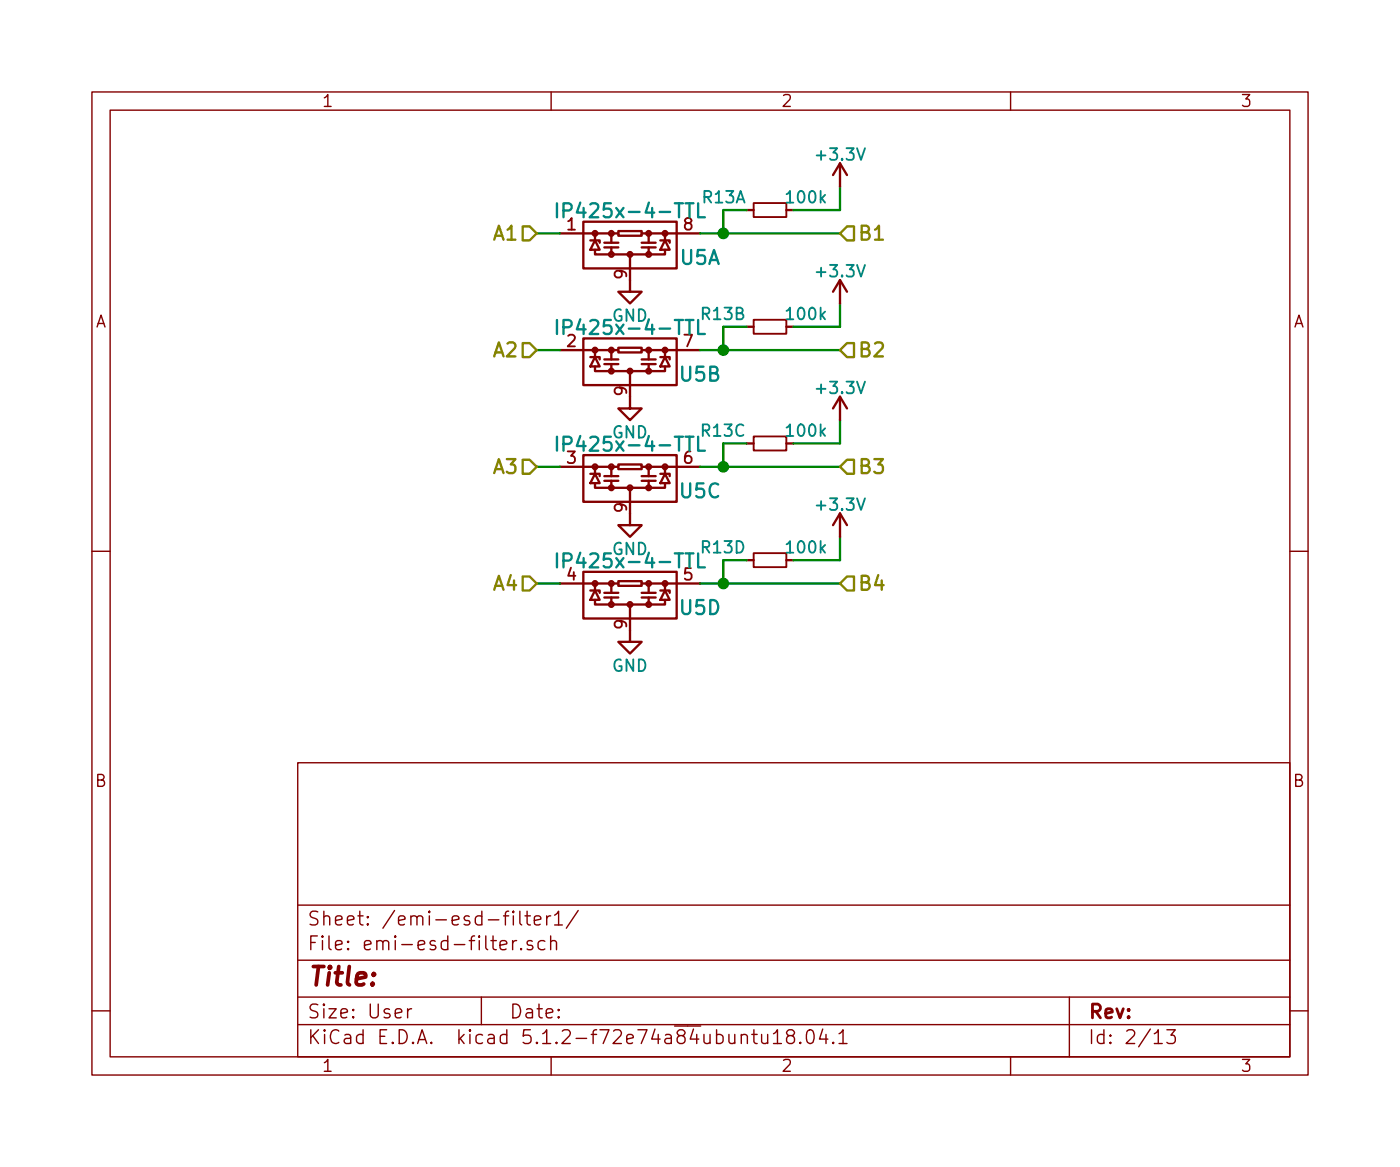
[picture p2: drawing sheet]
EESchema Schematic File Version 2
LIBS:power
LIBS:device
LIBS:switches
LIBS:relays
LIBS:motors
LIBS:transistors
LIBS:conn
LIBS:linear
LIBS:regul
LIBS:74xx
LIBS:cmos4000
LIBS:adc-dac
LIBS:memory
LIBS:xilinx
LIBS:microcontrollers
LIBS:dsp
LIBS:microchip
LIBS:analog_switches
LIBS:motorola
LIBS:texas
LIBS:intel
LIBS:audio
LIBS:interface
LIBS:digital-audio
LIBS:philips
LIBS:display
LIBS:cypress
LIBS:siliconi
LIBS:opto
LIBS:atmel
LIBS:contrib
LIBS:valves
LIBS:pkl_conn
LIBS:pkl_cypress
LIBS:pkl_device
LIBS:pkl_ftdi
LIBS:pkl_lattice
LIBS:pkl_linear
LIBS:pkl_logos
LIBS:pkl_maxim
LIBS:pkl_memory
LIBS:pkl_misc
LIBS:pkl_molex
LIBS:pkl_power
LIBS:pkl_sensor
LIBS:pkl_silabs
LIBS:pkl_tag_connect
LIBS:pkl_texas
LIBS:bm1-cache
EELAYER 25 0
EELAYER END
$Descr User 6000 5000
encoding utf-8
Sheet 2 13
Title ""
Date ""
Rev ""
Comp ""
Comment1 ""
Comment2 ""
Comment3 ""
Comment4 ""
$EndDescr
$Comp
L IP425x-4-TTL U5
U 1 1
P 2700 1000
AR Path="/59F8EB91/59F8F7CA" Ref="U5"  Part="1" 
AR Path="/59FB1E27/59F8F7CA" Ref="U9"  Part="1" 
AR Path="/5A08EC0B/59F8F7CA" Ref="U13"  Part="1" 
AR Path="/5A096814/59F8F7CA" Ref="U14"  Part="1" 
AR Path="/5A096911/59F8F7CA" Ref="U15"  Part="1" 
AR Path="/5A096EA5/59F8F7CA" Ref="U16"  Part="1" 
AR Path="/59F94D6F/59F8F7CA" Ref="U6"  Part="1" 
AR Path="/59F979D8/59F8F7CA" Ref="U7"  Part="1" 
AR Path="/59FB1D1A/59F8F7CA" Ref="U8"  Part="1" 
AR Path="/59FB1F34/59F8F7CA" Ref="U10"  Part="1" 
AR Path="/59FB2104/59F8F7CA" Ref="U11"  Part="1" 
AR Path="/59FB4AD5/59F8F7CA" Ref="U12"  Part="1" 
F 0 "U5" H 3000 900 60  0000 C CNN
F 1 "IP425x-4-TTL" H 2700 1100 60  0000 C CNN
F 2 "pkl_housings_dfn_qfn:DFN-8-1EP_1.35x1.7mm_Pitch0.4mm" H 2700 1000 60  0001 C CNN
F 3 "" H 2700 1000 60  0001 C CNN
F 4 "ANY" H 2700 1000 60  0001 C CNN "Source"
	1    2700 1000
	1    0    0    -1  
$EndComp
$Comp
L IP425x-4-TTL U5
U 2 1
P 2700 1500
AR Path="/59F8EB91/59F8F7D1" Ref="U5"  Part="2" 
AR Path="/59FB1E27/59F8F7D1" Ref="U9"  Part="2" 
AR Path="/5A08EC0B/59F8F7D1" Ref="U13"  Part="2" 
AR Path="/5A096814/59F8F7D1" Ref="U14"  Part="2" 
AR Path="/5A096911/59F8F7D1" Ref="U15"  Part="2" 
AR Path="/5A096EA5/59F8F7D1" Ref="U16"  Part="2" 
AR Path="/59F94D6F/59F8F7D1" Ref="U6"  Part="2" 
AR Path="/59F979D8/59F8F7D1" Ref="U7"  Part="2" 
AR Path="/59FB1D1A/59F8F7D1" Ref="U8"  Part="2" 
AR Path="/59FB1F34/59F8F7D1" Ref="U10"  Part="2" 
AR Path="/59FB2104/59F8F7D1" Ref="U11"  Part="2" 
AR Path="/59FB4AD5/59F8F7D1" Ref="U12"  Part="2" 
F 0 "U5" H 3000 1400 60  0000 C CNN
F 1 "IP425x-4-TTL" H 2700 1600 60  0000 C CNN
F 2 "pkl_housings_dfn_qfn:DFN-8-1EP_1.35x1.7mm_Pitch0.4mm" H 2700 1500 60  0001 C CNN
F 3 "" H 2700 1500 60  0001 C CNN
F 4 "ANY" H 2700 1500 60  0001 C CNN "Source"
	2    2700 1500
	1    0    0    -1  
$EndComp
$Comp
L GND #PWR52
U 1 1
P 2700 1200
AR Path="/59F8EB91/59F8F7D8" Ref="#PWR52"  Part="1" 
AR Path="/59FB1E27/59F8F7D8" Ref="#PWR84"  Part="1" 
AR Path="/5A08EC0B/59F8F7D8" Ref="#PWR116"  Part="1" 
AR Path="/5A096814/59F8F7D8" Ref="#PWR124"  Part="1" 
AR Path="/5A096911/59F8F7D8" Ref="#PWR132"  Part="1" 
AR Path="/5A096EA5/59F8F7D8" Ref="#PWR140"  Part="1" 
AR Path="/59F94D6F/59F8F7D8" Ref="#PWR60"  Part="1" 
AR Path="/59F979D8/59F8F7D8" Ref="#PWR68"  Part="1" 
AR Path="/59FB1D1A/59F8F7D8" Ref="#PWR76"  Part="1" 
AR Path="/59FB1F34/59F8F7D8" Ref="#PWR92"  Part="1" 
AR Path="/59FB2104/59F8F7D8" Ref="#PWR100"  Part="1" 
AR Path="/59FB4AD5/59F8F7D8" Ref="#PWR108"  Part="1" 
F 0 "#PWR52" H 2700 950 50  0001 C CNN
F 1 "GND" H 2700 1050 50  0000 C CNN
F 2 "" H 2700 1200 50  0001 C CNN
F 3 "" H 2700 1200 50  0001 C CNN
	1    2700 1200
	-1   0    0    -1  
$EndComp
$Comp
L GND #PWR53
U 1 1
P 2700 1700
AR Path="/59F8EB91/59F8F7DE" Ref="#PWR53"  Part="1" 
AR Path="/59FB1E27/59F8F7DE" Ref="#PWR85"  Part="1" 
AR Path="/5A08EC0B/59F8F7DE" Ref="#PWR117"  Part="1" 
AR Path="/5A096814/59F8F7DE" Ref="#PWR125"  Part="1" 
AR Path="/5A096911/59F8F7DE" Ref="#PWR133"  Part="1" 
AR Path="/5A096EA5/59F8F7DE" Ref="#PWR141"  Part="1" 
AR Path="/59F94D6F/59F8F7DE" Ref="#PWR61"  Part="1" 
AR Path="/59F979D8/59F8F7DE" Ref="#PWR69"  Part="1" 
AR Path="/59FB1D1A/59F8F7DE" Ref="#PWR77"  Part="1" 
AR Path="/59FB1F34/59F8F7DE" Ref="#PWR93"  Part="1" 
AR Path="/59FB2104/59F8F7DE" Ref="#PWR101"  Part="1" 
AR Path="/59FB4AD5/59F8F7DE" Ref="#PWR109"  Part="1" 
F 0 "#PWR53" H 2700 1450 50  0001 C CNN
F 1 "GND" H 2700 1550 50  0000 C CNN
F 2 "" H 2700 1700 50  0001 C CNN
F 3 "" H 2700 1700 50  0001 C CNN
	1    2700 1700
	-1   0    0    -1  
$EndComp
$Comp
L IP425x-4-TTL U5
U 3 1
P 2700 2000
AR Path="/59F8EB91/59F8F7E4" Ref="U5"  Part="3" 
AR Path="/59FB1E27/59F8F7E4" Ref="U9"  Part="3" 
AR Path="/5A08EC0B/59F8F7E4" Ref="U13"  Part="3" 
AR Path="/5A096814/59F8F7E4" Ref="U14"  Part="3" 
AR Path="/5A096911/59F8F7E4" Ref="U15"  Part="3" 
AR Path="/5A096EA5/59F8F7E4" Ref="U16"  Part="3" 
AR Path="/59F94D6F/59F8F7E4" Ref="U6"  Part="3" 
AR Path="/59F979D8/59F8F7E4" Ref="U7"  Part="3" 
AR Path="/59FB1D1A/59F8F7E4" Ref="U8"  Part="3" 
AR Path="/59FB1F34/59F8F7E4" Ref="U10"  Part="3" 
AR Path="/59FB2104/59F8F7E4" Ref="U11"  Part="3" 
AR Path="/59FB4AD5/59F8F7E4" Ref="U12"  Part="3" 
F 0 "U5" H 3000 1900 60  0000 C CNN
F 1 "IP425x-4-TTL" H 2700 2100 60  0000 C CNN
F 2 "pkl_housings_dfn_qfn:DFN-8-1EP_1.35x1.7mm_Pitch0.4mm" H 2700 2000 60  0001 C CNN
F 3 "" H 2700 2000 60  0001 C CNN
F 4 "ANY" H 2700 2000 60  0001 C CNN "Source"
	3    2700 2000
	1    0    0    -1  
$EndComp
$Comp
L IP425x-4-TTL U5
U 4 1
P 2700 2500
AR Path="/59F8EB91/59F8F7EB" Ref="U5"  Part="4" 
AR Path="/59FB1E27/59F8F7EB" Ref="U9"  Part="4" 
AR Path="/5A08EC0B/59F8F7EB" Ref="U13"  Part="4" 
AR Path="/5A096814/59F8F7EB" Ref="U14"  Part="4" 
AR Path="/5A096911/59F8F7EB" Ref="U15"  Part="4" 
AR Path="/5A096EA5/59F8F7EB" Ref="U16"  Part="4" 
AR Path="/59F94D6F/59F8F7EB" Ref="U6"  Part="4" 
AR Path="/59F979D8/59F8F7EB" Ref="U7"  Part="4" 
AR Path="/59FB1D1A/59F8F7EB" Ref="U8"  Part="4" 
AR Path="/59FB1F34/59F8F7EB" Ref="U10"  Part="4" 
AR Path="/59FB2104/59F8F7EB" Ref="U11"  Part="4" 
AR Path="/59FB4AD5/59F8F7EB" Ref="U12"  Part="4" 
F 0 "U5" H 3000 2400 60  0000 C CNN
F 1 "IP425x-4-TTL" H 2700 2600 60  0000 C CNN
F 2 "pkl_housings_dfn_qfn:DFN-8-1EP_1.35x1.7mm_Pitch0.4mm" H 2700 2500 60  0001 C CNN
F 3 "" H 2700 2500 60  0001 C CNN
F 4 "ANY" H 2700 2500 60  0001 C CNN "Source"
	4    2700 2500
	1    0    0    -1  
$EndComp
$Comp
L GND #PWR54
U 1 1
P 2700 2200
AR Path="/59F8EB91/59F8F7F2" Ref="#PWR54"  Part="1" 
AR Path="/59FB1E27/59F8F7F2" Ref="#PWR86"  Part="1" 
AR Path="/5A08EC0B/59F8F7F2" Ref="#PWR118"  Part="1" 
AR Path="/5A096814/59F8F7F2" Ref="#PWR126"  Part="1" 
AR Path="/5A096911/59F8F7F2" Ref="#PWR134"  Part="1" 
AR Path="/5A096EA5/59F8F7F2" Ref="#PWR142"  Part="1" 
AR Path="/59F94D6F/59F8F7F2" Ref="#PWR62"  Part="1" 
AR Path="/59F979D8/59F8F7F2" Ref="#PWR70"  Part="1" 
AR Path="/59FB1D1A/59F8F7F2" Ref="#PWR78"  Part="1" 
AR Path="/59FB1F34/59F8F7F2" Ref="#PWR94"  Part="1" 
AR Path="/59FB2104/59F8F7F2" Ref="#PWR102"  Part="1" 
AR Path="/59FB4AD5/59F8F7F2" Ref="#PWR110"  Part="1" 
F 0 "#PWR54" H 2700 1950 50  0001 C CNN
F 1 "GND" H 2700 2050 50  0000 C CNN
F 2 "" H 2700 2200 50  0001 C CNN
F 3 "" H 2700 2200 50  0001 C CNN
	1    2700 2200
	-1   0    0    -1  
$EndComp
$Comp
L GND #PWR55
U 1 1
P 2700 2700
AR Path="/59F8EB91/59F8F7F8" Ref="#PWR55"  Part="1" 
AR Path="/59FB1E27/59F8F7F8" Ref="#PWR87"  Part="1" 
AR Path="/5A08EC0B/59F8F7F8" Ref="#PWR119"  Part="1" 
AR Path="/5A096814/59F8F7F8" Ref="#PWR127"  Part="1" 
AR Path="/5A096911/59F8F7F8" Ref="#PWR135"  Part="1" 
AR Path="/5A096EA5/59F8F7F8" Ref="#PWR143"  Part="1" 
AR Path="/59F94D6F/59F8F7F8" Ref="#PWR63"  Part="1" 
AR Path="/59F979D8/59F8F7F8" Ref="#PWR71"  Part="1" 
AR Path="/59FB1D1A/59F8F7F8" Ref="#PWR79"  Part="1" 
AR Path="/59FB1F34/59F8F7F8" Ref="#PWR95"  Part="1" 
AR Path="/59FB2104/59F8F7F8" Ref="#PWR103"  Part="1" 
AR Path="/59FB4AD5/59F8F7F8" Ref="#PWR111"  Part="1" 
F 0 "#PWR55" H 2700 2450 50  0001 C CNN
F 1 "GND" H 2700 2550 50  0000 C CNN
F 2 "" H 2700 2700 50  0001 C CNN
F 3 "" H 2700 2700 50  0001 C CNN
	1    2700 2700
	-1   0    0    -1  
$EndComp
Wire Wire Line
	2400 1000 2300 1000
Wire Wire Line
	2400 1500 2300 1500
Wire Wire Line
	2400 2000 2300 2000
Wire Wire Line
	2400 2500 2300 2500
Wire Wire Line
	3000 1000 3100 1000
Wire Wire Line
	3100 1000 3600 1000
Wire Wire Line
	3000 1500 3600 1500
Wire Wire Line
	3000 2000 3600 2000
Wire Wire Line
	3000 2500 3600 2500
Text HLabel 2300 1000 0    60   Input ~ 0
A1
Text HLabel 2300 1500 0    60   Input ~ 0
A2
Text HLabel 2300 2000 0    60   Input ~ 0
A3
Text HLabel 2300 2500 0    60   Input ~ 0
A4
Text HLabel 3600 1000 2    60   Input ~ 0
B1
Text HLabel 3600 1500 2    60   Input ~ 0
B2
Text HLabel 3600 2000 2    60   Input ~ 0
B3
Text HLabel 3600 2500 2    60   Input ~ 0
B4
$Comp
L pkl_R4_Small R13
U 1 1
P 3300 900
AR Path="/59F8EB91/5A05C819" Ref="R13"  Part="1" 
AR Path="/59FB1E27/5A05C819" Ref="R17"  Part="1" 
AR Path="/5A08EC0B/5A05C819" Ref="R21"  Part="1" 
AR Path="/5A096814/5A05C819" Ref="R22"  Part="1" 
AR Path="/5A096911/5A05C819" Ref="R23"  Part="1" 
AR Path="/5A096EA5/5A05C819" Ref="R24"  Part="1" 
AR Path="/59F94D6F/5A05C819" Ref="R14"  Part="1" 
AR Path="/59F979D8/5A05C819" Ref="R15"  Part="1" 
AR Path="/59FB1D1A/5A05C819" Ref="R16"  Part="1" 
AR Path="/59FB1F34/5A05C819" Ref="R18"  Part="1" 
AR Path="/59FB2104/5A05C819" Ref="R19"  Part="1" 
AR Path="/59FB4AD5/5A05C819" Ref="R20"  Part="1" 
F 0 "R13" V 3350 1000 50  0000 L CNN
F 1 "100k" V 3350 650 50  0000 L CNN
F 2 "pkl_dipol:R_Array_Convex_4x0402" H 3300 900 60  0001 C CNN
F 3 "" H 3300 900 60  0000 C CNN
F 4 "ANY" H 3300 900 60  0001 C CNN "Source"
	1    3300 900 
	0    -1   -1   0   
$EndComp
Wire Wire Line
	3100 1000 3100 900 
Wire Wire Line
	3100 900  3200 900 
Connection ~ 3100 1000
Wire Wire Line
	3400 900  3600 900 
Wire Wire Line
	3600 900  3600 800 
$Comp
L +3.3V #PWR56
U 1 1
P 3600 800
AR Path="/59F8EB91/5A05C9A9" Ref="#PWR56"  Part="1" 
AR Path="/59FB1E27/5A05C9A9" Ref="#PWR88"  Part="1" 
AR Path="/5A08EC0B/5A05C9A9" Ref="#PWR120"  Part="1" 
AR Path="/5A096814/5A05C9A9" Ref="#PWR128"  Part="1" 
AR Path="/5A096911/5A05C9A9" Ref="#PWR136"  Part="1" 
AR Path="/5A096EA5/5A05C9A9" Ref="#PWR144"  Part="1" 
AR Path="/59F94D6F/5A05C9A9" Ref="#PWR64"  Part="1" 
AR Path="/59F979D8/5A05C9A9" Ref="#PWR72"  Part="1" 
AR Path="/59FB1D1A/5A05C9A9" Ref="#PWR80"  Part="1" 
AR Path="/59FB1F34/5A05C9A9" Ref="#PWR96"  Part="1" 
AR Path="/59FB2104/5A05C9A9" Ref="#PWR104"  Part="1" 
AR Path="/59FB4AD5/5A05C9A9" Ref="#PWR112"  Part="1" 
F 0 "#PWR56" H 3600 650 50  0001 C CNN
F 1 "+3.3V" H 3600 940 50  0000 C CNN
F 2 "" H 3600 800 50  0001 C CNN
F 3 "" H 3600 800 50  0001 C CNN
	1    3600 800 
	1    0    0    -1  
$EndComp
$Comp
L pkl_R4_Small R17
U 2 1
P 3300 1400
AR Path="/59FB1E27/5A05CA32" Ref="R17"  Part="2" 
AR Path="/5A08EC0B/5A05CA32" Ref="R21"  Part="2" 
AR Path="/5A096814/5A05CA32" Ref="R22"  Part="2" 
AR Path="/5A096911/5A05CA32" Ref="R23"  Part="2" 
AR Path="/5A096EA5/5A05CA32" Ref="R24"  Part="2" 
AR Path="/59F8EB91/5A05CA32" Ref="R13"  Part="2" 
AR Path="/59F94D6F/5A05CA32" Ref="R14"  Part="2" 
AR Path="/59F979D8/5A05CA32" Ref="R15"  Part="2" 
AR Path="/59FB1D1A/5A05CA32" Ref="R16"  Part="2" 
AR Path="/59FB1F34/5A05CA32" Ref="R18"  Part="2" 
AR Path="/59FB2104/5A05CA32" Ref="R19"  Part="2" 
AR Path="/59FB4AD5/5A05CA32" Ref="R20"  Part="2" 
F 0 "R13" V 3350 1500 50  0000 L CNN
F 1 "100k" V 3350 1150 50  0000 L CNN
F 2 "pkl_dipol:R_Array_Convex_4x0402" H 3300 1400 60  0001 C CNN
F 3 "" H 3300 1400 60  0000 C CNN
F 4 "ANY" H 3300 1400 60  0001 C CNN "Source"
	2    3300 1400
	0    -1   -1   0   
$EndComp
Wire Wire Line
	3100 1500 3100 1400
Wire Wire Line
	3100 1400 3200 1400
Wire Wire Line
	3400 1400 3600 1400
Wire Wire Line
	3600 1400 3600 1300
$Comp
L +3.3V #PWR89
U 1 1
P 3600 1300
AR Path="/59FB1E27/5A05CA3C" Ref="#PWR89"  Part="1" 
AR Path="/5A08EC0B/5A05CA3C" Ref="#PWR121"  Part="1" 
AR Path="/5A096814/5A05CA3C" Ref="#PWR129"  Part="1" 
AR Path="/5A096911/5A05CA3C" Ref="#PWR137"  Part="1" 
AR Path="/5A096EA5/5A05CA3C" Ref="#PWR145"  Part="1" 
AR Path="/59F8EB91/5A05CA3C" Ref="#PWR57"  Part="1" 
AR Path="/59F94D6F/5A05CA3C" Ref="#PWR65"  Part="1" 
AR Path="/59F979D8/5A05CA3C" Ref="#PWR73"  Part="1" 
AR Path="/59FB1D1A/5A05CA3C" Ref="#PWR81"  Part="1" 
AR Path="/59FB1F34/5A05CA3C" Ref="#PWR97"  Part="1" 
AR Path="/59FB2104/5A05CA3C" Ref="#PWR105"  Part="1" 
AR Path="/59FB4AD5/5A05CA3C" Ref="#PWR113"  Part="1" 
F 0 "#PWR57" H 3600 1150 50  0001 C CNN
F 1 "+3.3V" H 3600 1440 50  0000 C CNN
F 2 "" H 3600 1300 50  0001 C CNN
F 3 "" H 3600 1300 50  0001 C CNN
	1    3600 1300
	1    0    0    -1  
$EndComp
$Comp
L pkl_R4_Small R17
U 3 1
P 3300 1900
AR Path="/59FB1E27/5A05CA71" Ref="R17"  Part="3" 
AR Path="/5A08EC0B/5A05CA71" Ref="R21"  Part="3" 
AR Path="/5A096814/5A05CA71" Ref="R22"  Part="3" 
AR Path="/5A096911/5A05CA71" Ref="R23"  Part="3" 
AR Path="/5A096EA5/5A05CA71" Ref="R24"  Part="3" 
AR Path="/59F8EB91/5A05CA71" Ref="R13"  Part="3" 
AR Path="/59F94D6F/5A05CA71" Ref="R14"  Part="3" 
AR Path="/59F979D8/5A05CA71" Ref="R15"  Part="3" 
AR Path="/59FB1D1A/5A05CA71" Ref="R16"  Part="3" 
AR Path="/59FB1F34/5A05CA71" Ref="R18"  Part="3" 
AR Path="/59FB2104/5A05CA71" Ref="R19"  Part="3" 
AR Path="/59FB4AD5/5A05CA71" Ref="R20"  Part="3" 
F 0 "R13" V 3350 2000 50  0000 L CNN
F 1 "100k" V 3350 1650 50  0000 L CNN
F 2 "pkl_dipol:R_Array_Convex_4x0402" H 3300 1900 60  0001 C CNN
F 3 "" H 3300 1900 60  0000 C CNN
F 4 "ANY" H 3300 1900 60  0001 C CNN "Source"
	3    3300 1900
	0    -1   -1   0   
$EndComp
Wire Wire Line
	3100 2000 3100 1900
Wire Wire Line
	3100 1900 3200 1900
Wire Wire Line
	3400 1900 3600 1900
Wire Wire Line
	3600 1900 3600 1800
$Comp
L +3.3V #PWR90
U 1 1
P 3600 1800
AR Path="/59FB1E27/5A05CA7B" Ref="#PWR90"  Part="1" 
AR Path="/5A08EC0B/5A05CA7B" Ref="#PWR122"  Part="1" 
AR Path="/5A096814/5A05CA7B" Ref="#PWR130"  Part="1" 
AR Path="/5A096911/5A05CA7B" Ref="#PWR138"  Part="1" 
AR Path="/5A096EA5/5A05CA7B" Ref="#PWR146"  Part="1" 
AR Path="/59F8EB91/5A05CA7B" Ref="#PWR58"  Part="1" 
AR Path="/59F94D6F/5A05CA7B" Ref="#PWR66"  Part="1" 
AR Path="/59F979D8/5A05CA7B" Ref="#PWR74"  Part="1" 
AR Path="/59FB1D1A/5A05CA7B" Ref="#PWR82"  Part="1" 
AR Path="/59FB1F34/5A05CA7B" Ref="#PWR98"  Part="1" 
AR Path="/59FB2104/5A05CA7B" Ref="#PWR106"  Part="1" 
AR Path="/59FB4AD5/5A05CA7B" Ref="#PWR114"  Part="1" 
F 0 "#PWR58" H 3600 1650 50  0001 C CNN
F 1 "+3.3V" H 3600 1940 50  0000 C CNN
F 2 "" H 3600 1800 50  0001 C CNN
F 3 "" H 3600 1800 50  0001 C CNN
	1    3600 1800
	1    0    0    -1  
$EndComp
$Comp
L pkl_R4_Small R17
U 4 1
P 3300 2400
AR Path="/59FB1E27/5A05CAB1" Ref="R17"  Part="4" 
AR Path="/5A08EC0B/5A05CAB1" Ref="R21"  Part="4" 
AR Path="/5A096814/5A05CAB1" Ref="R22"  Part="4" 
AR Path="/5A096911/5A05CAB1" Ref="R23"  Part="4" 
AR Path="/5A096EA5/5A05CAB1" Ref="R24"  Part="4" 
AR Path="/59F8EB91/5A05CAB1" Ref="R13"  Part="4" 
AR Path="/59F94D6F/5A05CAB1" Ref="R14"  Part="4" 
AR Path="/59F979D8/5A05CAB1" Ref="R15"  Part="4" 
AR Path="/59FB1D1A/5A05CAB1" Ref="R16"  Part="4" 
AR Path="/59FB1F34/5A05CAB1" Ref="R18"  Part="4" 
AR Path="/59FB2104/5A05CAB1" Ref="R19"  Part="4" 
AR Path="/59FB4AD5/5A05CAB1" Ref="R20"  Part="4" 
F 0 "R13" V 3350 2500 50  0000 L CNN
F 1 "100k" V 3350 2150 50  0000 L CNN
F 2 "pkl_dipol:R_Array_Convex_4x0402" H 3300 2400 60  0001 C CNN
F 3 "" H 3300 2400 60  0000 C CNN
F 4 "ANY" H 3300 2400 60  0001 C CNN "Source"
	4    3300 2400
	0    -1   -1   0   
$EndComp
Wire Wire Line
	3100 2500 3100 2400
Wire Wire Line
	3100 2400 3200 2400
Wire Wire Line
	3400 2400 3600 2400
Wire Wire Line
	3600 2400 3600 2300
$Comp
L +3.3V #PWR91
U 1 1
P 3600 2300
AR Path="/59FB1E27/5A05CABB" Ref="#PWR91"  Part="1" 
AR Path="/5A08EC0B/5A05CABB" Ref="#PWR123"  Part="1" 
AR Path="/5A096814/5A05CABB" Ref="#PWR131"  Part="1" 
AR Path="/5A096911/5A05CABB" Ref="#PWR139"  Part="1" 
AR Path="/5A096EA5/5A05CABB" Ref="#PWR147"  Part="1" 
AR Path="/59F8EB91/5A05CABB" Ref="#PWR59"  Part="1" 
AR Path="/59F94D6F/5A05CABB" Ref="#PWR67"  Part="1" 
AR Path="/59F979D8/5A05CABB" Ref="#PWR75"  Part="1" 
AR Path="/59FB1D1A/5A05CABB" Ref="#PWR83"  Part="1" 
AR Path="/59FB1F34/5A05CABB" Ref="#PWR99"  Part="1" 
AR Path="/59FB2104/5A05CABB" Ref="#PWR107"  Part="1" 
AR Path="/59FB4AD5/5A05CABB" Ref="#PWR115"  Part="1" 
F 0 "#PWR59" H 3600 2150 50  0001 C CNN
F 1 "+3.3V" H 3600 2440 50  0000 C CNN
F 2 "" H 3600 2300 50  0001 C CNN
F 3 "" H 3600 2300 50  0001 C CNN
	1    3600 2300
	1    0    0    -1  
$EndComp
Connection ~ 3100 1500
Connection ~ 3100 2000
Connection ~ 3100 2500
$EndSCHEMATC
